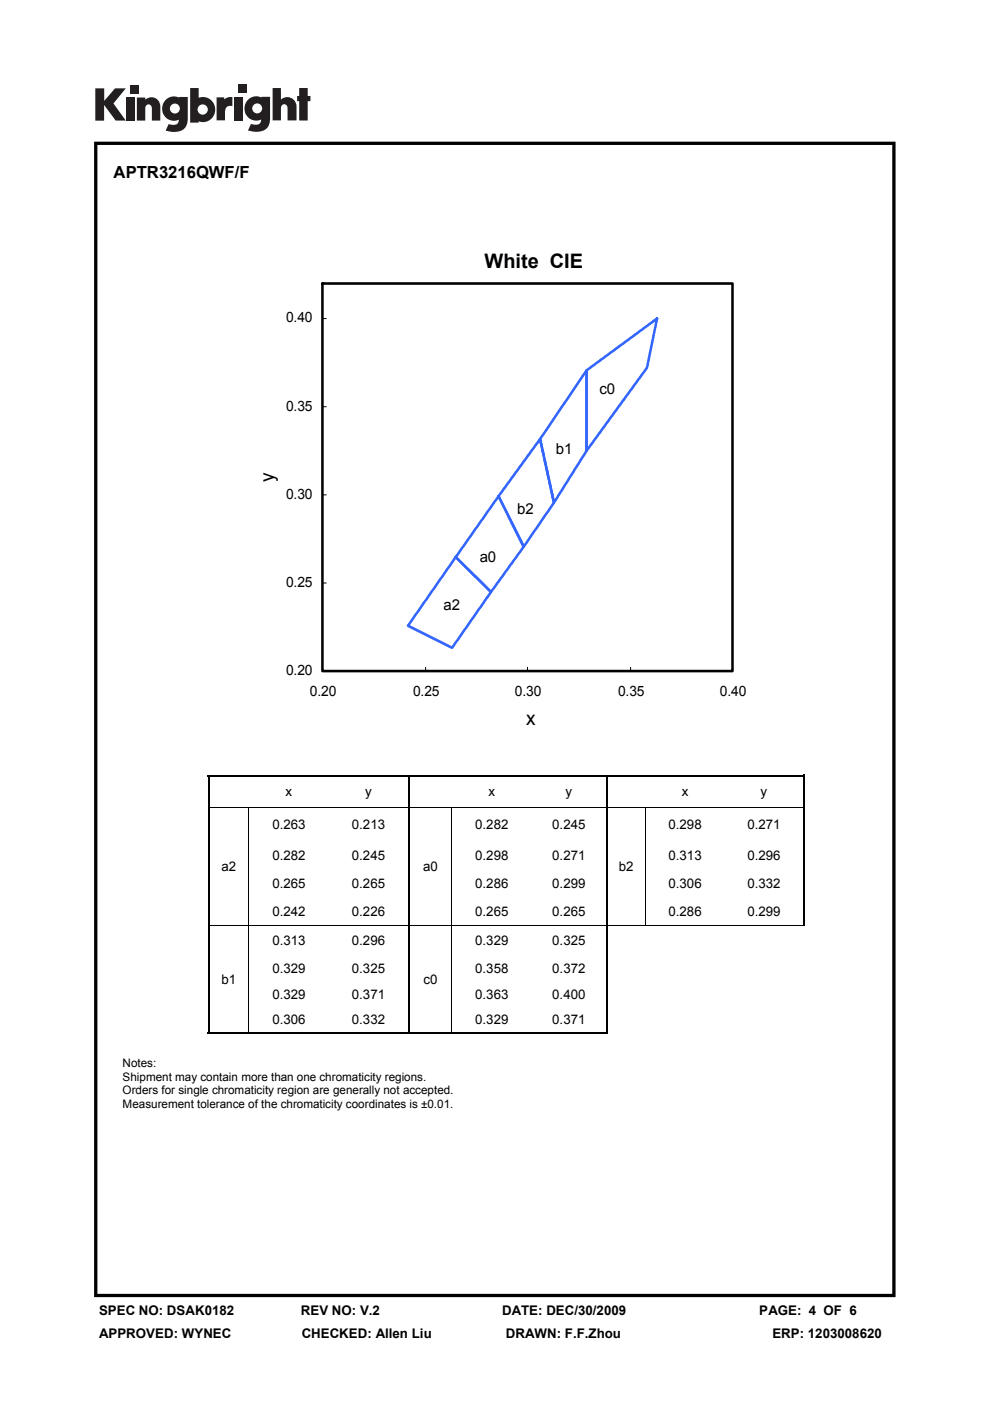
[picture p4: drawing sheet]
<svg xmlns="http://www.w3.org/2000/svg" width="210mm" height="297mm" viewBox="0 0 210 297" stroke-linecap="round" stroke-linejoin="round" font-family="sans-serif">
<g fill="#231f20">
<path d="M20.2 18.7h1.9v2.7l2.3-2.7h2.3l-2.6 3.2 2.6 3.7h-2.2l-2.4-3.3v3.3h-1.9z"/>
<path d="M26.7 20.7h1.8v4.9h-1.8z"/>
<path d="M49.6 20.7h1.8v4.9h-1.8z"/>
<path d="M27.6 18h1.8v1.8h-1.8z"/>
<path d="M50.6 17.9h1.8v1.8h-1.8z"/>
<path d="M29 20.7h1.8v.4a1.9 1.9 0 0 1 2.2-.3 1.9 1.9 0 0 1 1 2v2.8h-1.8v-2.7a.7 .7 0 0 0-.7-.8 .7 .7 0 0 0-.7 .8v2.7h-1.8z"/>
<path d="M45.9 20.6h1.7v.5a2.02 2.02 0 0 1 1.7-.5v1.9h-.2a1.12 1.12 0 0 0-1.4 1.3v1.7h-1.8z"/>
<path d="M57.8 18.7h1.8v2.4a1.98 1.98 0 0 1 2.2-.3 1.98 1.98 0 0 1 1.1 2v2.7h-1.9v-2.6a.7 .7 0 0 0-.7-.8 .7 .7 0 0 0-.7 .8v2.6h-1.8z"/>
<path d="M63.5 18.7h1.8v1.6h.5v1.1h-.5v4.1h-1.8v-4.1h-.5v-1.1h.5z"/>
<path d="M40.3 18.7v7.3h1.8v-.3a2.63 2.63 0 0 0 3.5-2.5 2.63 2.63 0 0 0-3.5-2.5v-2zM41.9 23.2a1.1 1.1 0 0 1 2.2 0 1.1 1.1 0 0 1-2.2 0z"/>
<path d="M35.3 21a2.56 2.56 0 0 0-.6 3.3 2.56 2.56 0 0 0 3.2 1.1 1.09 1.09 0 0 1-1.5 1.1l-.6-.2-.7 1.4a5.3 5.3 0 0 0 3.8-.2 2.69 2.69 0 0 0 .9-2.4v-4.5h-1.8v.1l-.8-.2a2.44 2.44 0 0 0-1.9 .5zM36 23a1.06 1.06 0 0 1 2.1 0 1.06 1.06 0 0 1-2.1 0z"/>
<path d="M52.8 21a2.56 2.56 0 0 0-.6 3.3 2.56 2.56 0 0 0 3.2 1 1.09 1.09 0 0 1-1.5 1.1l-.7-.1-.6 1.4a5.3 5.3 0 0 0 3.7-.3 2.69 2.69 0 0 0 1-2.3v-4.6h-1.8v.2l-.9-.3a2.44 2.44 0 0 0-1.8 .6zM53.5 23a1.06 1.06 0 0 1 2.1 0 1.06 1.06 0 0 1-2.1 0z"/>
</g>
<path d="M20 30v245h169.9v-245zM20.7 30.7h168.6v243.6h-168.6z" fill="#000"/>
<path d="M51.3 57.4h110.2v101.6h-110.2z" fill="#fff"/>
<path d="M68.4 67.5h87M90.3 60.1v82.2M111.9 60.1v82.2M133.8 60.1v82.2M155.4 60.1v82.2M68.4 86.2h87M68.4 104.9h87M68.4 123.6h87" fill="none" stroke="#fff" stroke-width=".21"/>
<path d="M68.4 60.1h87v82.2h-87z" fill="none" stroke="#000" stroke-width=".54"/>
<path d="M68.4 60.1v82.2h.8M68.4 67.5h.8M68.4 86.2h.8M68.4 104.9h.8M68.4 123.6h.8M68.4 141.5v.8h87v-.8M90.3 141.5v.8M111.9 141.5v.8M133.8 141.5v.8" fill="none" stroke="#000" stroke-width=".21"/>
<path d="M124.4 78.5l15-11-2.2 10.5-12.8 17.6zM124.4 78.5v17.1l-6.9 11-2.9-13.5zM114.6 93.1l2.9 13.5-6.4 9.3-5.4-10.7zM96.7 118.1l7.4 7.4-8.2 11.8-9.4-4.6zM105.7 105.2l5.4 10.7-7 9.6-7.4-7.4z" fill="none" stroke="#3365ff" stroke-width=".54"/>
<g fill="#fff">
<path d="M44 164.3h8.8v7h-8.8z"/>
<path d="M52.8 164.3h17v7h-17z"/>
<path d="M69.8 164.3h17v7h-17z"/>
<path d="M86.8 164.3h9v7h-9z"/>
<path d="M95.8 164.3h17v7h-17z"/>
<path d="M112.8 164.3h16v7h-16z"/>
<path d="M128.8 164.3h8v7h-8z"/>
<path d="M136.8 164.3h17v7h-17z"/>
<path d="M153.8 164.3h16.9v7h-16.9z"/>
<path d="M44 171.3h8.8v25h-8.8z"/>
<path d="M52.8 171.3h17v7h-17z"/>
<path d="M69.8 171.3h17v7h-17z"/>
<path d="M86.8 171.3h9v25h-9z"/>
<path d="M95.8 171.3h17v7h-17z"/>
<path d="M112.8 171.3h16v7h-16z"/>
<path d="M128.8 171.3h8v25h-8z"/>
<path d="M136.8 171.3h17v7h-17z"/>
<path d="M153.8 171.3h16.9v7h-16.9z"/>
<path d="M52.8 178.3h17v6h-17z"/>
<path d="M69.8 178.3h17v6h-17z"/>
<path d="M95.8 178.3h17v6h-17z"/>
<path d="M112.8 178.3h16v6h-16z"/>
<path d="M136.8 178.3h17v6h-17z"/>
<path d="M153.8 178.3h16.9v6h-16.9z"/>
<path d="M52.8 184.3h17v6h-17z"/>
<path d="M69.8 184.3h17v6h-17z"/>
<path d="M95.8 184.3h17v6h-17z"/>
<path d="M112.8 184.3h16v6h-16z"/>
<path d="M136.8 184.3h17v6h-17z"/>
<path d="M153.8 184.3h16.9v6h-16.9z"/>
<path d="M52.8 190.3h17v6h-17z"/>
<path d="M69.8 190.3h17v6h-17z"/>
<path d="M95.8 190.3h17v6h-17z"/>
<path d="M112.8 190.3h16v6h-16z"/>
<path d="M136.8 190.3h17v6h-17z"/>
<path d="M153.8 190.3h16.9v6h-16.9z"/>
<path d="M44 196.3h8.8v23h-8.8z"/>
<path d="M52.8 196.3h17v6h-17z"/>
<path d="M69.8 196.3h17v6h-17z"/>
<path d="M86.8 196.3h9v23h-9z"/>
<path d="M95.8 196.3h17v6h-17z"/>
<path d="M112.8 196.3h16v6h-16z"/>
<path d="M128.8 196.3h8v23h-8z"/>
<path d="M136.8 196.3h17v6h-17z"/>
<path d="M153.8 196.3h16.9v6h-16.9z"/>
<path d="M52.8 202.3h17v6h-17z"/>
<path d="M69.8 202.3h17v6h-17z"/>
<path d="M95.8 202.3h17v6h-17z"/>
<path d="M112.8 202.3h16v6h-16z"/>
<path d="M136.8 202.3h17v6h-17z"/>
<path d="M153.8 202.3h16.9v6h-16.9z"/>
<path d="M52.8 208.3h17v5h-17z"/>
<path d="M69.8 208.3h17v5h-17z"/>
<path d="M95.8 208.3h17v5h-17z"/>
<path d="M112.8 208.3h16v5h-16z"/>
<path d="M136.8 208.3h17v5h-17z"/>
<path d="M153.8 208.3h16.9v5h-16.9z"/>
<path d="M52.8 213.3h17v6h-17z"/>
<path d="M69.8 213.3h17v6h-17z"/>
<path d="M95.8 213.3h17v6h-17z"/>
<path d="M112.8 213.3h16v6h-16z"/>
<path d="M136.8 213.3h17v6h-17z"/>
<path d="M153.8 213.3h16.9v6h-16.9z"/>
</g>
<path d="M44 164.5h126.7M44.2 164.3v54.6M86.8 164.6v31.6M128.8 164.6v6.6M128.8 171.4v24.8M170.5 164.3v32M86.8 196.4v22.5M128.8 196.4v22.5M44 219.1h84.9" fill="none" stroke="#000" stroke-width=".36"/>
<path d="M44.4 171.3h125.9M52.8 171.4v47.5M95.9 171.4v24.8M136.9 171.4v24.8M44.4 196.3h126.3M95.9 196.4v22.5" fill="none" stroke="#000" stroke-width=".21"/>
<text font-size="4.2" x="102.8" y="56.8">White CIE</text>
<g font-size="4.1">
<text x="58.1" y="102.2" transform="rotate(-90 58.1 102.2)">y</text>
<text x="111.6" y="153.7">x</text>
</g>
<text font-size="3.5" x="24.1" y="37.7">APTR3216QWF/F</text>
<g font-size="3.2">
<text x="127.1" y="83.5">c0</text>
<text x="117.9" y="96.2">b1</text>
<text x="109.7" y="108.9">b2</text>
<text x="101.7" y="119.2">a0</text>
<text x="94.1" y="129.3">a2</text>
</g>
<g font-size="3">
<text x="60.7" y="68.3">0.40</text>
<text x="60.7" y="87">0.35</text>
<text x="60.7" y="105.7">0.30</text>
<text x="60.7" y="124.4">0.25</text>
<text x="60.7" y="143.1">0.20</text>
<text x="65.7" y="147.5">0.20</text>
<text x="87.6" y="147.5">0.25</text>
<text x="109.2" y="147.5">0.30</text>
<text x="131.1" y="147.5">0.35</text>
<text x="152.7" y="147.5">0.40</text>
</g>
<g font-size="2.8">
<text x="60.5" y="168.9">x</text>
<text x="77.4" y="168.9">y</text>
<text x="103.6" y="168.9">x</text>
<text x="120" y="168.9">y</text>
<text x="144.6" y="168.9">x</text>
<text x="161.3" y="168.9">y</text>
<text x="57.8" y="175.8">0.263</text>
<text x="74.6" y="175.8">0.213</text>
<text x="100.8" y="175.8">0.282</text>
<text x="117.1" y="175.8">0.245</text>
<text x="141.8" y="175.8">0.298</text>
<text x="158.5" y="175.8">0.271</text>
<text x="47" y="184.8">a2</text>
<text x="57.8" y="182.2">0.282</text>
<text x="74.6" y="182.2">0.245</text>
<text x="89.8" y="184.8">a0</text>
<text x="100.8" y="182.2">0.298</text>
<text x="117.1" y="182.2">0.271</text>
<text x="131.3" y="184.8">b2</text>
<text x="141.8" y="182.2">0.313</text>
<text x="158.5" y="182.2">0.296</text>
<text x="57.8" y="188.3">0.265</text>
<text x="74.6" y="188.3">0.265</text>
<text x="100.8" y="188.3">0.286</text>
<text x="117.1" y="188.3">0.299</text>
<text x="141.8" y="188.3">0.306</text>
<text x="158.5" y="188.3">0.332</text>
<text x="57.8" y="194.2">0.242</text>
<text x="74.6" y="194.2">0.226</text>
<text x="100.8" y="194.2">0.265</text>
<text x="117.1" y="194.2">0.265</text>
<text x="141.8" y="194.2">0.286</text>
<text x="158.5" y="194.2">0.299</text>
<text x="57.8" y="200.3">0.313</text>
<text x="74.6" y="200.3">0.296</text>
<text x="100.8" y="200.3">0.329</text>
<text x="117.1" y="200.3">0.325</text>
<text x="47" y="208.6">b1</text>
<text x="57.8" y="206.2">0.329</text>
<text x="74.6" y="206.2">0.325</text>
<text x="89.8" y="208.6">c0</text>
<text x="100.8" y="206.2">0.358</text>
<text x="117.1" y="206.2">0.372</text>
<text x="57.8" y="211.8">0.329</text>
<text x="74.6" y="211.8">0.371</text>
<text x="100.8" y="211.8">0.363</text>
<text x="117.1" y="211.8">0.400</text>
<text x="57.8" y="217.1">0.306</text>
<text x="74.6" y="217.1">0.332</text>
<text x="100.8" y="217.1">0.329</text>
<text x="117.1" y="217.1">0.371</text>
<text x="21" y="278.7">SPEC NO: DSAK0182</text>
<text x="63.8" y="278.7">REV NO: V.2</text>
<text x="106.5" y="278.7">DATE: DEC/30/2009</text>
<text x="161" y="278.7">PAGE: 4 OF 6</text>
<text x="21" y="283.6">APPROVED: WYNEC</text>
<text x="64" y="283.6">CHECKED: Allen Liu</text>
<text x="107.3" y="283.6">DRAWN: F.F.Zhou</text>
<text x="163.8" y="283.6">ERP: 1203008620</text>
</g>
<g font-size="2.5">
<text x="26" y="226.3">Notes:</text>
<text x="26" y="229.1">Shipment may contain more than one chromaticity regions.</text>
<text x="26" y="232">Orders for single chromaticity region are generally not accepted.</text>
<text x="26" y="234.8">Measurement tolerance of the chromaticity coordinates is ±0.01.</text>
</g>
</svg>
